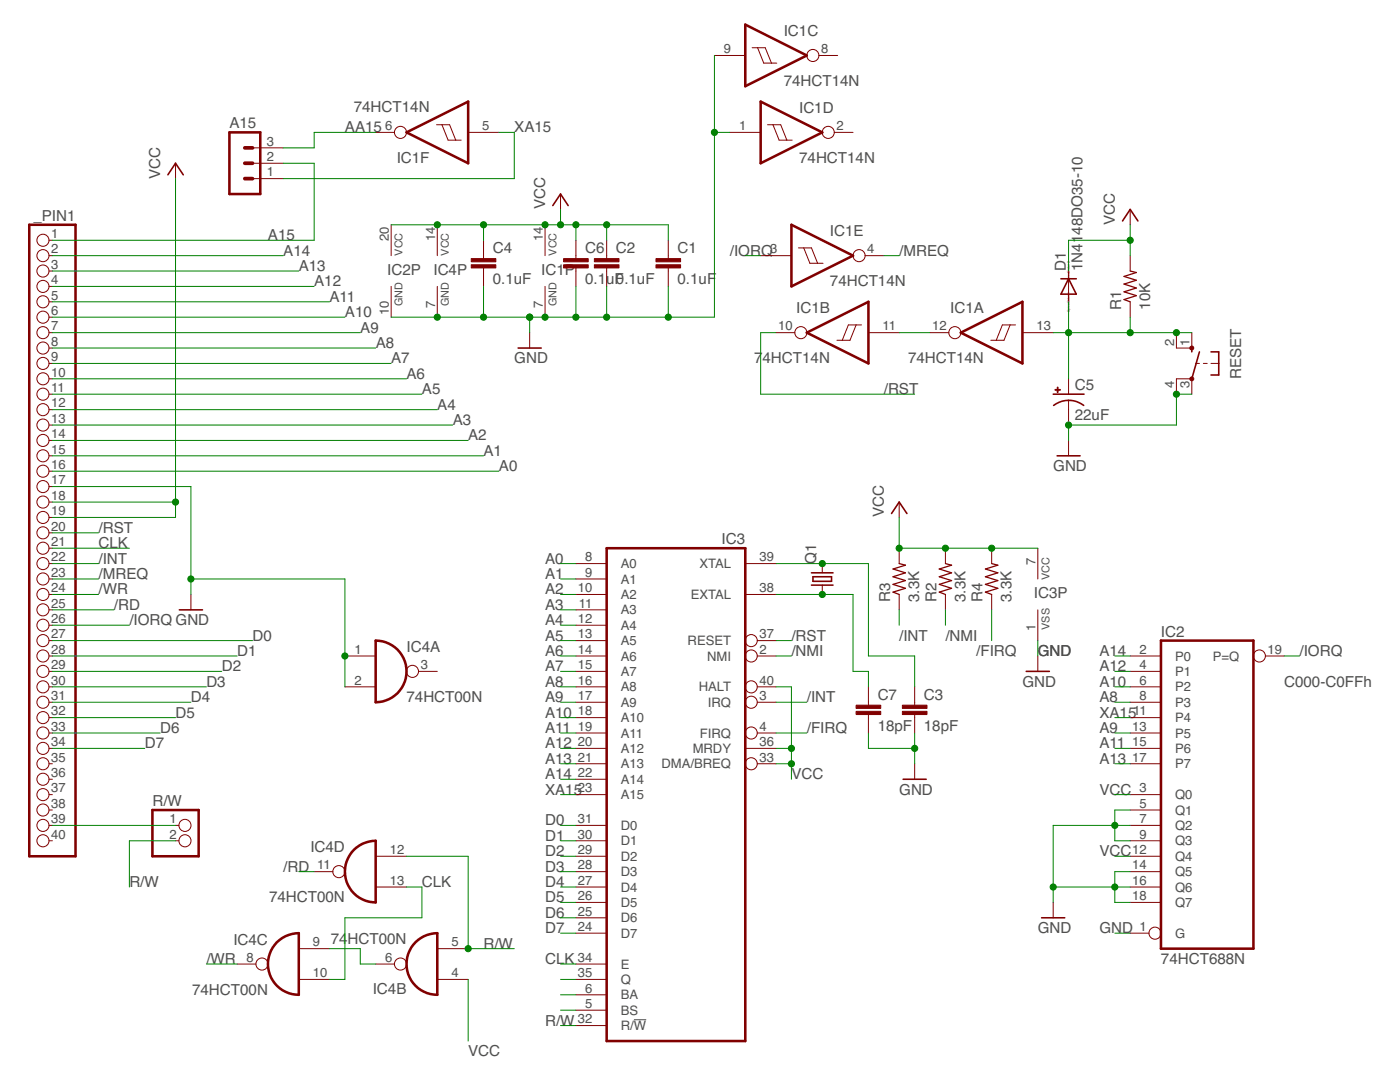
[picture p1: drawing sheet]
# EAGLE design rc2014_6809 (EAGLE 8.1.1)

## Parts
_PIN1  PINHD-1X40  [1X40]
A15  MA03-1  [MA03-1]
C1  0.1uF  C-EU050-024X044  [C050-024X044]
C2  0.1uF  C-EU050-024X044  [C050-024X044]
C3  18pF  C-EU050-024X044  [C050-024X044]
C4  0.1uF  C-EU050-024X044  [C050-024X044]
C5  22uF  CPOL-USTAP5-80  [TAP5-80]
C6  0.1uF  C-EU050-024X044  [C050-024X044]
C7  18pF  C-EU050-024X044  [C050-024X044]
D1  1N4148DO35-10  [DO35-10]
IC1  74HCT14N  [DIL14]
IC2  74HCT688N  [DIL20]
IC3  6809  [DIL40]
IC4  74HCT00N  [DIL14]
Q1  CRYSTALHC49S  [HC49/S]
R1  10K  R-US_0207/10  [0207/10]
R2  3.3K  R-US_0207/10  [0207/10]
R3  3.3K  R-US_0207/10  [0207/10]
R4  3.3K  R-US_0207/10  [0207/10]
R/W  PINHD-1X2  [1X02]
RESET  10-XX  [B3F-10XX]

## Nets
/FIRQ: IC3.4(FIRQ) R4.1
/INT: _PIN1.22 IC3.3(IRQ) R3.1
/IORQ: _PIN1.26 IC1.3(E:I) IC2.19(P=Q)
/MREQ: _PIN1.23 IC1.4(E:O)
/NMI: IC3.2(NMI) R2.1
/RD: _PIN1.25 IC4.11(D:O)
/RST: _PIN1.20 IC1.10(B:O) IC3.37(RESET)
/WR: _PIN1.24 IC4.8(C:O)
A0: _PIN1.16 IC3.8(A0)
A1: _PIN1.15 IC3.9(A1)
A2: _PIN1.14 IC3.10(A2)
A3: _PIN1.13 IC3.11(A3)
A4: _PIN1.12 IC3.12(A4)
A5: _PIN1.11 IC3.13(A5)
A6: _PIN1.10 IC3.14(A6)
A7: _PIN1.9 IC3.15(A7)
A8: _PIN1.8 IC2.8(P3) IC3.16(A8)
A9: _PIN1.7 IC2.13(P5) IC3.17(A9)
A10: _PIN1.6 IC2.6(P2) IC3.18(A10)
A11: _PIN1.5 IC2.15(P6) IC3.19(A11)
A12: _PIN1.4 IC2.4(P1) IC3.20(A12)
A13: _PIN1.3 IC2.17(P7) IC3.21(A13)
A14: _PIN1.2 IC2.2(P0) IC3.22(A14)
A15: _PIN1.1 A15.2
AA15: A15.3 IC1.6(F:O)
CLK: _PIN1.21 IC3.34(E) IC4.10(C:I1) IC4.13(D:I1)
D0: _PIN1.27 IC3.31(D0)
D1: _PIN1.28 IC3.30(D1)
D2: _PIN1.29 IC3.29(D2)
D3: _PIN1.30 IC3.28(D3)
D4: _PIN1.31 IC3.27(D4)
D5: _PIN1.32 IC3.26(D5)
D6: _PIN1.33 IC3.25(D6)
D7: _PIN1.34 IC3.24(D7)
GND: _PIN1.17 C1.2 C2.2 C3.2 C4.2 C5.- C6.2 C7.2 IC1.1(D:I) IC1.7(P:GND) IC1.9(C:I) IC2.1(G) IC2.5(Q1) IC2.7(Q2) IC2.9(Q3) IC2.10(GND) IC2.14(Q5) IC2.16(Q6) IC2.18(Q7) IC3.1(VSS) IC4.1(A:I0) IC4.2(A:I1) IC4.7(P:GND) RESET.3(P) RESET.4(P1)
N$1: IC4.6(B:O) IC4.9(C:I0)
N$3: IC3.5(BS)
N$4: IC3.6(BA)
N$5: IC3.35(Q)
N$6: _PIN1.39 R/W.1
N$15: IC1.11(B:I) IC1.12(A:O)
N$32: C3.1 IC3.39(XTAL) Q1.2
N$33: C7.1 IC3.38(EXTAL) Q1.1
R/W: IC3.32(R/!W) IC4.5(B:I1) IC4.12(D:I0) R/W.2
RESET: C5.+ D1.A IC1.13(A:I) R1.1 RESET.1(S) RESET.2(S1)
VCC: _PIN1.18 _PIN1.19 C1.1 C2.1 C4.1 C6.1 D1.C IC1.14(P:VCC) IC2.3(Q0) IC2.12(Q4) IC2.20(VCC) IC3.7(VCC) IC3.33(DMA/BREQ) IC3.36(MRDY) IC3.40(HALT) IC4.4(B:I0) IC4.14(P:VCC) R1.2 R2.2 R3.2 R4.2
XA15: A15.1 IC1.5(F:I) IC2.11(P4) IC3.23(A15)
Unconnected: _PIN1.35 _PIN1.36 _PIN1.37 _PIN1.38 _PIN1.40 IC1.2(D:O) IC1.8(C:O) IC4.3(A:O)

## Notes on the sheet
- C000-C0FFh
